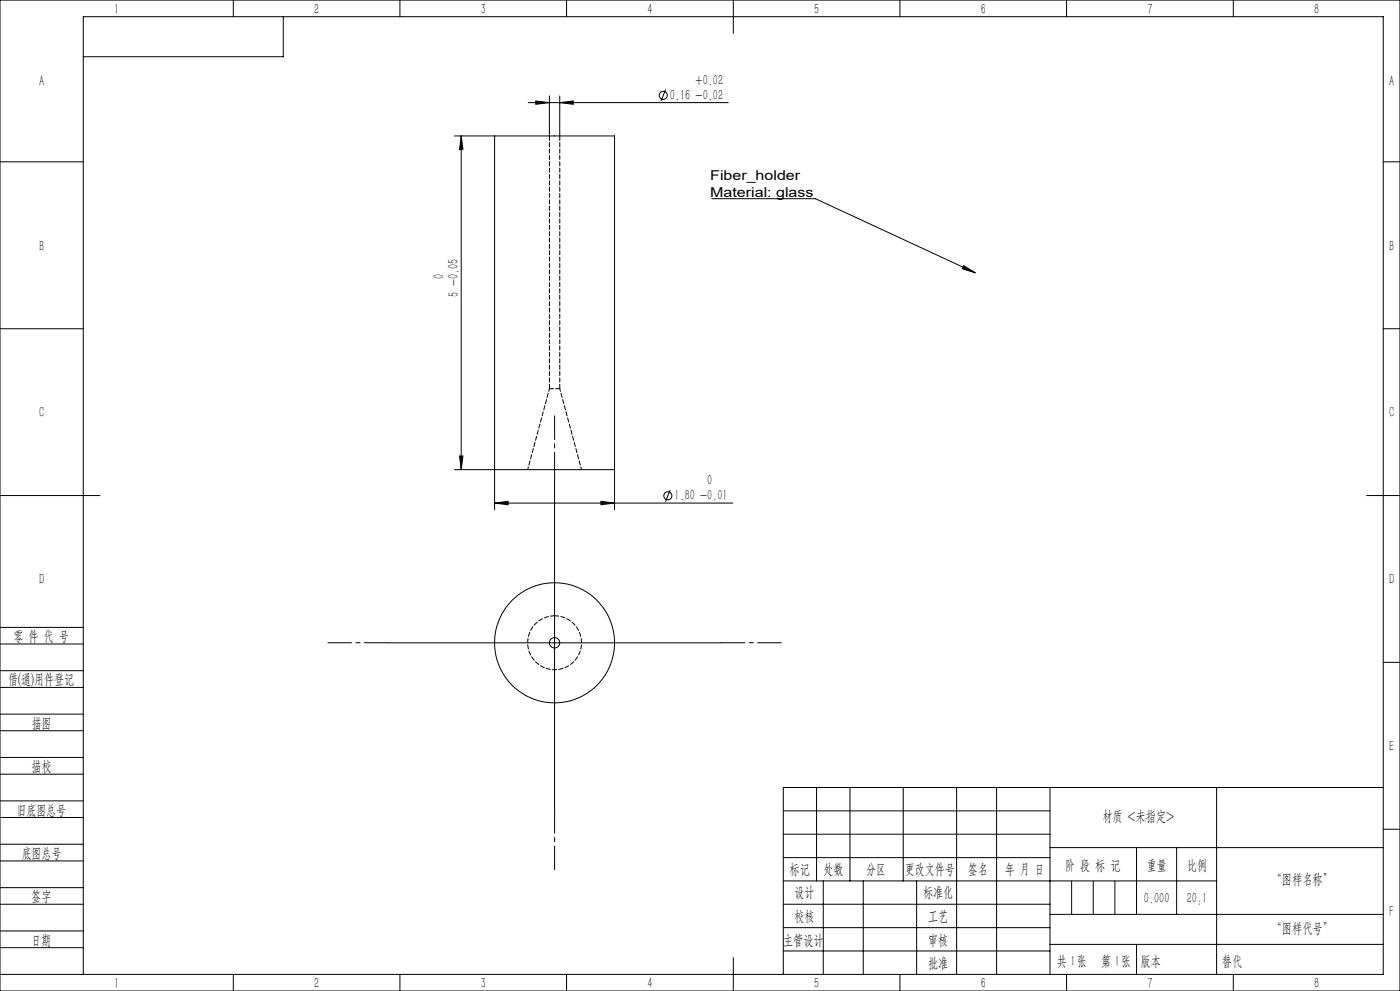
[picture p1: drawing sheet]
<svg xmlns="http://www.w3.org/2000/svg" width="420mm" height="297mm" viewBox="0 0 420 297" stroke-linecap="round" stroke-linejoin="round" font-family="sans-serif">
<g fill="none" stroke="#000" stroke-width=".3">
<path d="M0 0h420v297h-420zM70 0v5M85 5v12h-60M120 0v5M170 0v5M220 0v10M270 0v5M320 0v5M370 0v5M158.5 30.8h60M160.7 30.3l4.1 .5-4.1 .5zM164.8 28.7v12"/>
<path d="M167.9 30.8l4.1-.5v1zM167.9 28.7v12M199.7 26.8l-1.4 3.5M0 48.5h25M136.3 40.7h12.1M138.4 40.7v100.1M138.4 40.7l.5 4.1h-1zM148.4 40.7h36v112M148.4 40.7v112M213.5 59.5h31.1l48 22.3M415 48.5h5M289.1 79.6l3.5 2.2-3.9-1.3z"/>
<path d="M0 98.5h25M415 98.5h5M137.9 136.7h1l-.5 4.1zM0 148.5h30M136.3 140.8h48.1M148.4 150.8l4-.6v1.1zM148.4 150.8h71.5M166.4 142.7v99.9M180.3 150.2l4.1 .6-4.1 .5zM201 146.9l-1.3 3.4M410 148.5h10M0 193h25"/>
<path d="M0 188h25M116.4 192.6h100M415 198.5h5M0 206h25M0 201h25M0 219h25M0 214h25M0 232h25M0 227h25M245 236v28M255 236v28M271 236v28"/>
<path d="M287 236v56M299 236v56M315 236v56M365 236v56M415 236h-180v56M0 245h25M0 240h25M0 258h25M0 253h25M235 243h80M235 250h80M235 257h80"/>
<path d="M315 254h100M341 254v20M353 254v20M415 248.5h5M0 271h25M0 266h25M0 279h25M235 271h80M235 264h130M235 278h80M247 264v28M259 264v28"/>
<path d="M275 264v28M315 274h100M0 284h25M0 292h415v-287h-390v287M70 292v5M120 292v5M170 292v5M220 287v10M235 285h80M270 292v5M315 283h100M320 292v5"/>
<path d="M370 292v5"/>
<circle cx="199" cy="28.6" r="1.22"/>
<circle cx="200.4" cy="148.6" r="1.22"/>
<circle cx="166.4" cy="192.6" r="1.56"/>
<circle cx="166.4" cy="192.6" r="18"/>
</g>
<path d="M166.4 142.6v-18M116.4 192.6h-18M216.4 192.6h18M166.4 242.6v18" fill="none" stroke="#000" stroke-width=".3" stroke-dasharray="30.5 1.3 1.3 1.3" stroke-dashoffset="23.4"/>
<path d="M321.5 264v10M328 264v10M334.5 264v10M341 283v9" fill="none" stroke="#0a0605" stroke-width=".3"/>
<g fill="#000">
<path d="M289.1 79.6l3.5 2.2-3.9-1.3z"/>
<path d="M160.7 30.3l4.1 .5-4.1 .5zM167.9 30.8l4.1-.5v1z"/>
<path d="M138.4 40.7l.5 4.1h-1zM137.9 136.7h1l-.5 4.1z"/>
<path d="M180.3 150.2l4.1 .6-4.1 .5zM148.4 150.8l4-.6v1.1z"/>
</g>
<path d="M167.9 116.5h-3.1M166.4 184.6a8.1 8.1 0 0 1 7.1 11.8 8.1 8.1 0 0 1-13.8 .8 8.1 8.1 0 0 1 5.8-12.6h.9" fill="none" stroke="#000" stroke-width=".3" stroke-dasharray="1.3 .6"/>
<path d="M164.8 116.5l-6.5 24.2M174.5 140.7l-6.6-24.2" fill="none" stroke="#000" stroke-width=".3" stroke-dasharray="1.3 .6" stroke-dashoffset=".5"/>
<path d="M164.8 40.7v75.8M167.9 116.5v-75.8" fill="none" stroke="#000" stroke-width=".3" stroke-dasharray="1.3 .6" stroke-dashoffset="-.1"/>
<g font-size="4.4">
<text x="34.2" y="4.2">1</text>
<text x="94.2" y="4.2">2</text>
<text x="144.2" y="4.2">3</text>
<text x="194.2" y="4.2">4</text>
<text x="244.2" y="4.2">5</text>
<text x="294.2" y="4.2">6</text>
<text x="344.2" y="4.2">7</text>
<text x="394.2" y="4.2">8</text>
<text x="11.7" y="25.9">A</text>
<text x="201" y="29.9">0.16 -0.02</text>
<text x="208.7" y="25.5">+0.02</text>
<text x="416.7" y="25.9">A</text>
<text x="11.7" y="75.1">B</text>
<text x="416.7" y="75.1">B</text>
<text x="133.1" y="83.7" transform="rotate(-90 133.1 83.7)">0</text>
<text x="137.5" y="88.9" transform="rotate(-90 137.5 88.9)">5 -0.05</text>
<text x="11.7" y="125.1">C</text>
<text x="416.7" y="125.1">C</text>
<text x="202.4" y="149.9">1.80 -0.01</text>
<text x="212.2" y="145.5">0</text>
<text x="11.7" y="175.1">D</text>
<text x="416.7" y="175.1">D</text>
<text x="4" y="192">零 件 代 号</text>
<text x="2.5" y="205.1">借(通)用件登记</text>
<text x="9.5" y="218.1">描图</text>
<text x="416.7" y="225.1">E</text>
<text x="9.5" y="231.1">描校</text>
<text x="5" y="244.2">旧底图总号</text>
<text x="330.7" y="246.2">材质 &lt;未指定&gt;</text>
<text x="6.5" y="257.2">底图总号</text>
<text x="236.9" y="261.9">标记</text>
<text x="247.1" y="261.9">处数</text>
<text x="259.9" y="261.9">分区</text>
<text x="271.5" y="261.9">更改文件号</text>
<text x="290.4" y="261.9">签名</text>
<text x="301.5" y="261.9">年 月 日</text>
<text x="319.5" y="260.6">阶 段 标 记</text>
<text x="344" y="260.6">重量</text>
<text x="356.1" y="260.6">比例</text>
<text x="238.3" y="268.9">设计</text>
<text x="276.9" y="268.9">标准化</text>
<text x="381.5" y="264.8">“图样名称”</text>
<text x="9.4" y="270.1">签字</text>
<text x="343.2" y="270.7">0.000</text>
<text x="356" y="270.7">20:1</text>
<text x="416.8" y="274.4">F</text>
<text x="238.3" y="276.1">校核</text>
<text x="278.4" y="276">工艺</text>
<text x="381.5" y="279.6">“图样代号”</text>
<text x="9.4" y="283.2">日期</text>
<text x="234.9" y="283.3">主管设计</text>
<text x="278.4" y="283.3">审核</text>
<text x="278.4" y="290.2">批准</text>
<text x="317.1" y="289.4">共 张</text>
<text x="321.1" y="289.4">1</text>
<text x="330.3" y="289.4">第 张</text>
<text x="334.5" y="289.4">1</text>
<text x="342.1" y="289.4">版本</text>
<text x="34.2" y="296.2">1</text>
<text x="94.2" y="296.2">2</text>
<text x="144.2" y="296.2">3</text>
<text x="194.2" y="296.2">4</text>
<text x="244.2" y="296.2">5</text>
<text x="294.2" y="296.2">6</text>
<text x="344.2" y="296.2">7</text>
<text x="394.2" y="296.2">8</text>
</g>
<text font-size="4.4" fill="#0a0605" x="366.6" y="289.4">替代</text>
<g font-size="4.1">
<text x="213.1" y="53.9">Fiber_holder</text>
<text x="213.1" y="58.9">Material: glass</text>
</g>
</svg>
